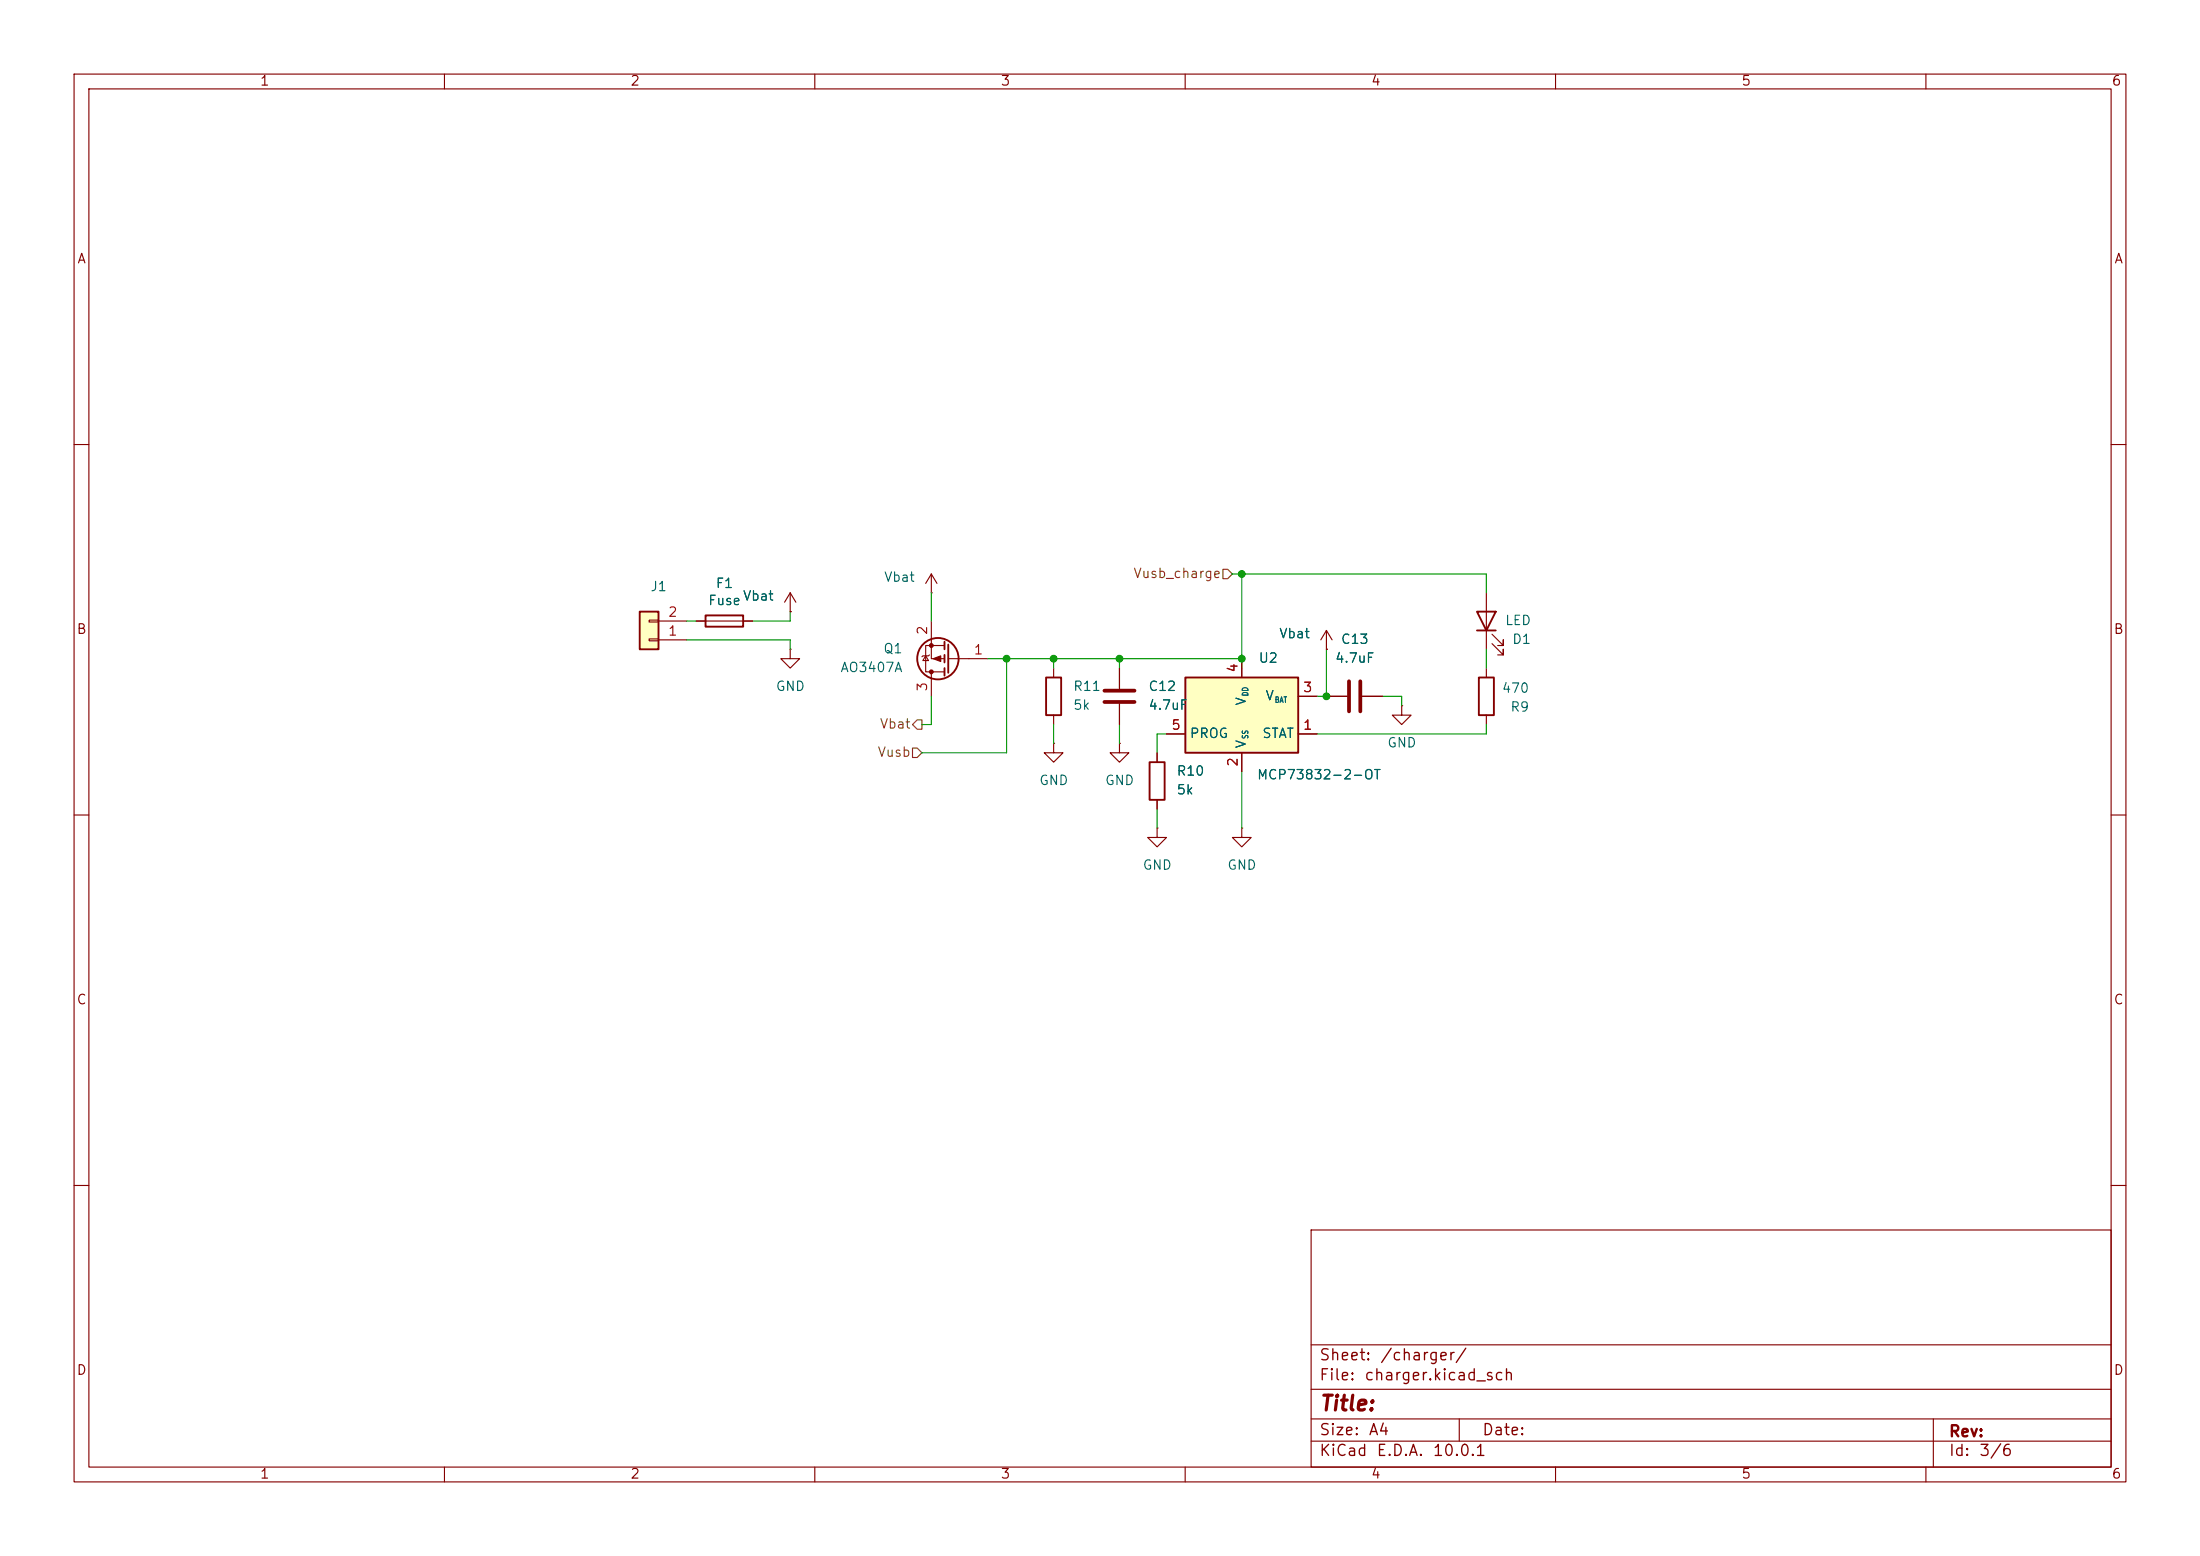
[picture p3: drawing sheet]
<svg xmlns="http://www.w3.org/2000/svg" width="297mm" height="210mm" viewBox="0 0 297 210" stroke-linecap="round" stroke-linejoin="round" font-family="sans-serif">
<g fill="none" stroke="#840000" stroke-width=".15">
<path d="M10 10h277v190h-277zM12 12h273v186h-273zM60 10v2M110 10v2M160 10v2M210 10v2M260 10v2M10 60h2M285 60h2M94 83.8h7.6M106.7 87.6v1.3h1.2l-1.2 1.3-1.3-1.3h1.3M106.7 87.6h.1"/>
<path d="M106.7 82.6h.1M106.7 80l-.8 1.3M106.7 80l.7 1.3M106.7 80v2.6M125 88.5l.3 .7h-.7zM125.5 88.4l-.2 .1h-.7l-.1 .1M125.7 83.8v5.1h1.8M125.7 90.7v3.3M127.5 87.1h-2.5v3.6h2.5M128 88.9h5.3M142.2 90.2v1.2M142.2 96.5v1.3"/>
<path d="M151.1 90.2v2.8M151.1 95v2.8M179.1 87.6h.1M179.1 94h2.8M179.1 85.1l-.8 1.3M179.1 85.1l.7 1.3M179.1 85.1v2.5M183.9 94h2.8M189.2 95.3v1.2h1.3l-1.3 1.3-1.2-1.3h1.2M189.2 95.3h.1M200.7 80v7.6M200.7 90.2v1.2"/>
<path d="M200.7 96.5v1.3M201.4 86.9l1.5 1.5v-.8v.8h-.7M201.4 85.6l1.5 1.5v-.7v.7h-.7M10 110h2M142.2 100.3v1.3h1.3l-1.3 1.3-1.2-1.3h1.2M142.2 100.3h.1M151.1 100.3v1.3h1.3l-1.3 1.3-1.2-1.3h1.2M151.1 100.3h.1M156.2 111.8v1.2h1.3l-1.3 1.3-1.3-1.3h1.3M156.2 111.8h.1M156.2 101.6v1.3M156.2 108v1.2"/>
<path d="M167.6 111.8v1.2h1.3l-1.3 1.3-1.2-1.3h1.2M167.6 111.8h.1M285 110h2M10 160h2M177 166h108v32h-108zM285 160h2M60 198v2M110 198v2M160 198v2M177 194.5h108M177 191.5h108M177 187.5h108"/>
<path d="M177 181.5h108M197 191.5v3M210 198v2M260 198v2M261 191.5v6.5"/>
</g>
<path d="M149.1 93.2h4.1M149.1 94.7h4.1M182.1 91.9v4.1M183.6 91.9v4.1" fill="none" stroke="#840000" stroke-width=".51"/>
<g fill="none" stroke="#840000" stroke-width=".25">
<path d="M95.2 83.1h5.1v1.5h-5.1zM127.5 86.6v1M127.5 88.4v1M127.5 90.2v1M128 87v3.8M141.2 91.4h2.1v5.1h-2.1zM199.4 82.6h2.5l-1.2 2.5zM199.4 85.1h2.5M199.6 91.4h2.1v5.1h-2.1zM155.2 102.9h2v5.1h-2z"/>
<circle cx="126.6" cy="88.9" r="2.79"/>
</g>
<g fill="#840000" stroke="#840000" stroke-width=".15">
<path d="M126 88.9l1-.4v.8z"/>
<circle cx="125.7" cy="90.7" r=".25"/>
<circle cx="125.7" cy="87.1" r=".25"/>
</g>
<path d="M160 91.4h15.3v10.2h-15.3z" fill="#ffffc2"/>
<path d="M160 91.4h15.3v10.2h-15.3z" fill="none" stroke="#840000" stroke-width=".25"/>
<path d="M125.7 77.5l-.7 1.2M125.7 77.5l.8 1.2M125.7 77.5v2.5M125.7 80h.1M157.5 99.1h2.5M167.6 88.9v2.5M175.3 99.1h2.5M175.3 94h2.5M167.6 101.6v2.5" fill="none" stroke="#840000" stroke-width=".15"/>
<path d="M86.4 82.6h2.5v5h-2.5z" fill="#ffffc2"/>
<path d="M86.4 82.6h2.5v5h-2.5z" fill="none" stroke="#840000" stroke-width=".25"/>
<g fill="none" stroke="#840000" stroke-width=".15">
<path d="M87.6 86.2h1.3v.3h-1.3zM87.6 83.7h1.3v.2h-1.3zM88.9 86.4h3.8M88.9 83.8h3.8M94 83.8h1.2M100.3 83.8h1.3M106.7 82.6h.1M151.1 90.2v2.8M151.1 95v2.8M157.5 99.1h2.5M167.6 88.9v2.5M175.3 99.1h2.5"/>
<path d="M175.3 94h2.5M179.1 87.6h.1M179.1 94h2.8M183.9 94h2.8M156.2 101.6v1.3M156.2 108v1.2M167.6 101.6v2.5"/>
</g>
<path d="M165.1 76.8h.6l.7 .7-.7 .6h-.6zM123.8 97.2h.7v1.2h-.7l-.6-.6zM123.2 101h.6l.7 .6-.7 .6h-.6z" fill="none" stroke="#725600" stroke-width=".15"/>
<g fill="none" stroke="#009600" stroke-width=".15">
<path d="M166.4 77.5h34.3v2.5M167.6 77.5v12.7M92.7 86.4h14v1.2M92.7 83.8h1.3M106.7 82.6v1.2h-5.1M125.7 80v3.8M125.7 94v3.8h-1.2M133.3 88.9h34.3M135.9 88.9v12.7h-11.4M142.2 88.9v1.3M142.2 97.8v2.5M151.1 88.9v1.3"/>
<path d="M151.1 97.8v2.5M157.5 99.1h-1.3v2.5M179.1 87.6v6.4h-1.3M186.7 94h2.5v1.3M200.7 97.8v1.3h-22.9M200.7 87.6v2.6M156.2 109.2v2.6M167.6 104.1v7.7"/>
</g>
<g fill="#009600" stroke="#009600" stroke-width=".14">
<circle cx="167.6" cy="77.5" r=".46"/>
<circle cx="167.6" cy="88.9" r=".46"/>
<circle cx="179.1" cy="94" r=".46"/>
<circle cx="151.1" cy="88.9" r=".46"/>
<circle cx="142.2" cy="88.9" r=".46"/>
<circle cx="135.9" cy="88.9" r=".46"/>
</g>
<text font-size="2" fill="#840000" x="178" y="190.9">Title:</text>
<g font-size="1.5" fill="#840000">
<text x="178" y="184">Sheet:</text>
<text x="186.2" y="184">/charger/</text>
<text x="178" y="186.7">File:</text>
<text x="184.1" y="186.7">charger.kicad_sch</text>
<text x="178" y="196.9">KiCad</text>
<text x="178" y="194.1">Size:</text>
<text x="184.7" y="194.1">A4</text>
<text x="185.7" y="196.9">E.D.A.</text>
<text x="193.3" y="196.9">10.0.1</text>
<text x="200" y="194.1">Date:</text>
<text x="263" y="194.3">Rev:</text>
<text x="263" y="196.9">Id:</text>
<text x="267.1" y="196.9">3/6</text>
</g>
<g font-size="1.3" fill="#840000">
<text x="35" y="11.9">1</text>
<text x="85" y="11.9">2</text>
<text x="135" y="11.9">3</text>
<text x="185" y="11.9">4</text>
<text x="235" y="11.9">5</text>
<text x="285" y="11.9">6</text>
<text x="10.3" y="35.9">A</text>
<text x="285.3" y="35.9">A</text>
<text x="10.3" y="85.9">B</text>
<text x="285.3" y="85.9">B</text>
<text x="10.3" y="135.9">C</text>
<text x="285.3" y="135.9">C</text>
<text x="10.3" y="185.9">D</text>
<text x="285.3" y="185.9">D</text>
<text x="35" y="199.9">1</text>
<text x="85" y="199.9">2</text>
<text x="135" y="199.9">3</text>
<text x="185" y="199.9">4</text>
<text x="235" y="199.9">5</text>
<text x="285" y="199.9">6</text>
</g>
<g font-size="1.3" fill="#006464">
<text x="87.7" y="80.1">J1</text>
<text x="95.5" y="82">Fuse</text>
<text x="96.5" y="79.7">F1</text>
<text x="100.2" y="81.4">Vbat</text>
<text x="119.3" y="78.8">Vbat</text>
<text x="119.2" y="88.5">Q1</text>
<text x="169.8" y="89.8">U2</text>
<text x="172.6" y="86.5">Vbat</text>
<text x="180.1" y="89.8">4.7uF</text>
<text x="180.9" y="87.2">C13</text>
<text x="203.1" y="84.7">LED</text>
<text x="204.1" y="87.2">D1</text>
<text x="104.6" y="93.6">GND</text>
<text x="113.4" y="91">AO3407A</text>
<text x="144.8" y="93.6">R11</text>
<text x="154.9" y="93.6">C12</text>
<text x="168.5" y="95.3" transform="rotate(-90 168.5 95.3)">V</text>
<text x="170.7" y="94.8">V</text>
<text x="202.7" y="93.8">470</text>
<text x="144.8" y="96.1">5k</text>
<text x="154.9" y="96.1">4.7uF</text>
<text x="160.5" y="99.9">PROG</text>
<text x="168.5" y="101.1" transform="rotate(-90 168.5 101.1)">V</text>
<text x="170.3" y="99.9">STAT</text>
<text x="187.2" y="101.2">GND</text>
<text x="203.8" y="96.4">R9</text>
<text x="140.2" y="106.3">GND</text>
<text x="149.1" y="106.3">GND</text>
<text x="158.8" y="105">R10</text>
<text x="158.8" y="107.5">5k</text>
<text x="169.6" y="105.5">MCP73832-2-OT</text>
<text x="154.2" y="117.7">GND</text>
<text x="165.6" y="117.7">GND</text>
</g>
<g font-size="1.3" fill="#a90000">
<text x="90.1" y="83.6">2</text>
<text x="90.1" y="86.1">1</text>
<text x="125.5" y="85.8" transform="rotate(-90 125.5 85.8)">2</text>
<text x="131.4" y="88.6">1</text>
<text x="125.5" y="93.4" transform="rotate(-90 125.5 93.4)">3</text>
<text x="167.4" y="90.9" transform="rotate(-90 167.4 90.9)">4</text>
<text x="175.8" y="93.7">3</text>
<text x="158" y="98.8">5</text>
<text x="175.8" y="98.8">1</text>
<text x="167.4" y="103.6" transform="rotate(-90 167.4 103.6)">2</text>
</g>
<g font-size="1.3" fill="#725600">
<text x="152.9" y="78.3">Vusb_charge</text>
<text x="118.7" y="98.7">Vbat</text>
<text x="118.4" y="102.5">Vusb</text>
</g>
<g font-size=".8" fill="#006464">
<text x="168.7" y="94" transform="rotate(-90 168.7 94)">DD</text>
<text x="172" y="95">BAT</text>
<text x="168.7" y="99.8" transform="rotate(-90 168.7 99.8)">SS</text>
</g>
</svg>
